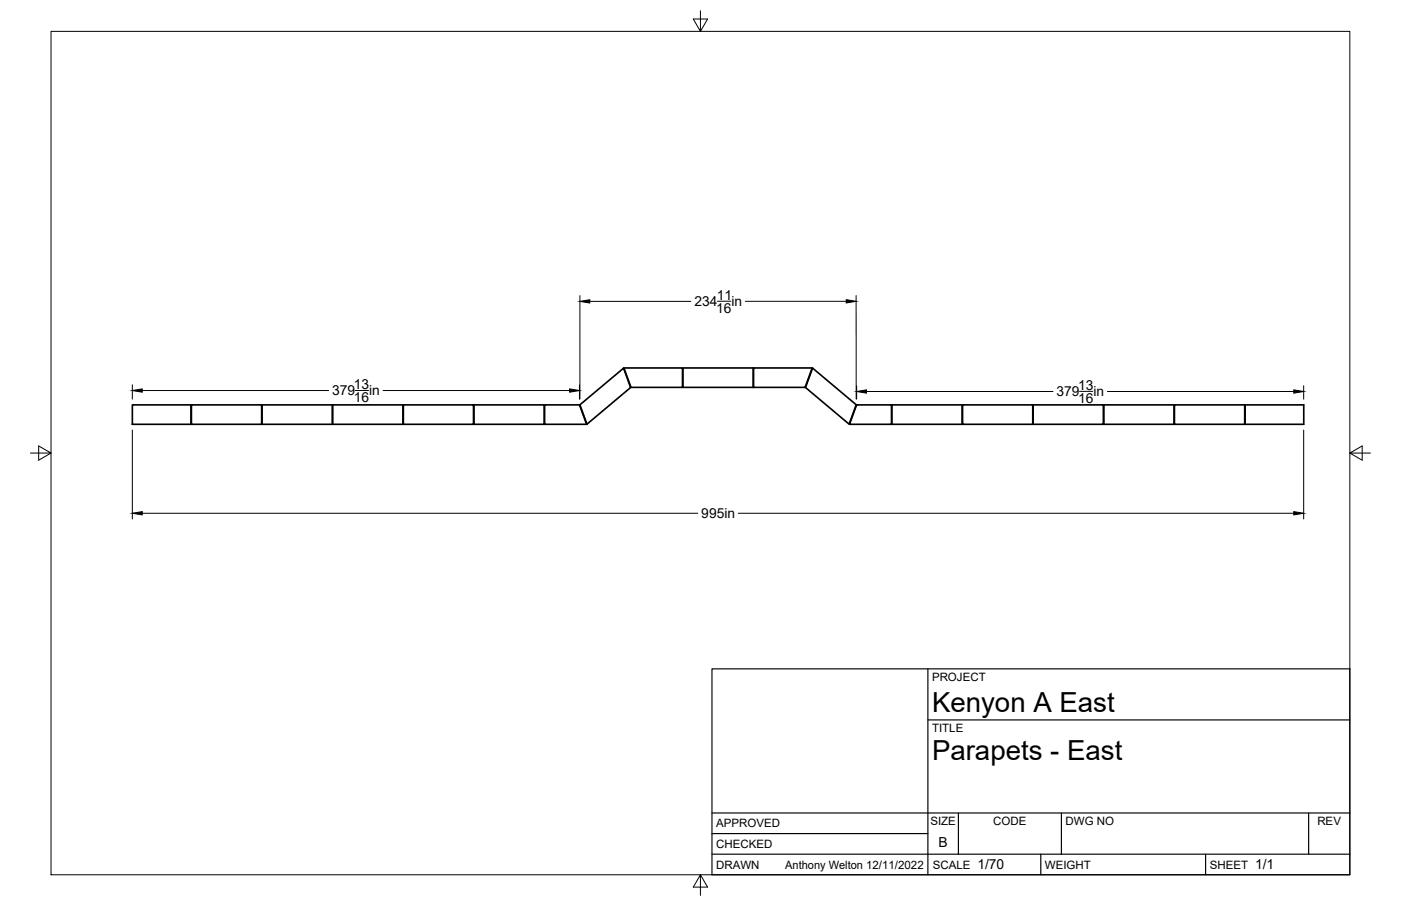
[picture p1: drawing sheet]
<svg xmlns="http://www.w3.org/2000/svg" width="432mm" height="279mm" viewBox="0 0 432 279" stroke-linecap="round" stroke-linejoin="round" font-family="sans-serif">
<!-- layer: Visible -->
<g fill="none" stroke="#000" stroke-width=".51">
<path d="M192.3 113.5h18.1v6h-15.9zM210.5 113.5h21.6v6h-21.6zM232.3 113.5h18l-2.2 6h-15.8zM250.4 113.5l13.5 11.3-2.2 6-13.4-11.3zM40.8 124.9h18.1v6h-18.1zM59 124.9h21.6v6h-21.6zM80.8 124.9h21.6v6h-21.6zM102.6 124.9h21.6v6h-21.6zM124.3 124.9h21.6v6h-21.6zM146.1 124.9h21.6v6h-21.6zM167.9 124.9h10.7l2.2 6h-12.9zM178.7 124.8l13.5-11.3 2.2 6-13.5 11.3z"/>
<path d="M264 124.9h10.8v6h-13zM274.9 124.9h21.6v6h-21.6zM296.7 124.9h21.6v6h-21.6zM318.4 124.9h21.7v6h-21.7zM340.2 124.9h21.6v6h-21.6zM362 124.9h21.6v6h-21.6zM383.8 124.9h18v6h-18z"/>
</g>
<!-- layer: Border -->
<path d="M15.7 9.7h400.3v260.1h-400.3zM215.9 3.3v6.4l-2.2-3.8h4.4l-2.2 3.8M9.4 139.7h6.3l-3.8-2.2v4.4l3.8-2.2M416 139.7l3.8 2.2v-4.4l-3.8 2.2h6.4M215.9 269.8l2.2 3.8h-4.4l2.2-3.8v6.3" fill="none" stroke="#000" stroke-width=".31"/>
<!-- layer: Titleblock -->
<path d="M219.4 206.3h196.6v63.5h-196.6zM286 206.3v63.5M286 222h130M219.4 257.1h66.6M219.4 250.7h196.6M295.4 250.7v12.7M327.1 250.7v12.7M403.3 250.7v12.7M219.4 263.4h196.6M320.8 263.4v6.4M371.6 263.4v6.4" fill="none" stroke="#000" stroke-width=".36"/>
<!-- layer: FD_Dimensions -->
<g fill="none" stroke="#000" stroke-width=".31">
<path d="M178.7 91.2v31.9M181.8 92.9h31.1M221.1 92.9h4.1M229.7 92.9h31.1M263.9 91.1v31.9M40.8 118.7v4.4M178.6 118.7v4.4M264 119v4.1M401.8 119v4.1M40.8 132.6v27.5M43.8 120.4h57.5M109.5 120.4h4.1"/>
<path d="M118.1 120.4h57.5M267.1 120.7h57.4M332.7 120.7h4.1M341.3 120.7h57.5M401.8 132.6v27.5M43.8 158.3h171.3M227.5 158.3h171.3"/>
</g>
<path d="M178.7 92.9l3.1-.5v1.1zM260.8 92.4l3.1 .5-3.1 .5zM40.8 120.4l3-.5v1zM175.6 119.9l3 .5-3 .5zM264 120.7l3.1-.5v1zM398.8 120.2l3 .5-3 .5zM40.8 158.3l3-.5v1zM398.8 157.8l3 .5-3 .5z" fill="#000" stroke="#000" stroke-width=".31"/>
<g font-size="8.5">
<text x="287.3" y="219.5">Kenyon A East</text>
<text x="287.3" y="234.5">Parapets - East</text>
</g>
<g font-size="4.3">
<text x="214" y="94.4">234</text>
<text x="221" y="92.4">11</text>
<text x="225.4" y="94.4">in</text>
<text x="220.7" y="96.5">16</text>
<text x="109.1" y="119.9">13</text>
<text x="102.4" y="121.9">379</text>
<text x="109.1" y="124">16</text>
<text x="113.8" y="121.9">in</text>
<text x="325.6" y="122.2">379</text>
<text x="332.3" y="120.2">13</text>
<text x="332.3" y="124.3">16</text>
<text x="337" y="122.2">in</text>
<text x="216.2" y="159.8">995in</text>
<text x="289.3" y="261.2">B</text>
<text x="301.2" y="268.1">1/70</text>
<text x="386.8" y="268.1">1/1</text>
</g>
<g font-size="3.5">
<text x="287.3" y="210.1">PROJECT</text>
<text x="287.3" y="225.8">TITLE</text>
<text x="220.7" y="255.2">APPROVED</text>
<text x="286.7" y="254.5">SIZE</text>
<text x="306.1" y="254.5">CODE</text>
<text x="328.4" y="254.5">DWG NO</text>
<text x="406" y="254.5">REV</text>
<text x="220.7" y="261.5">CHECKED</text>
<text x="220.7" y="267.9">DRAWN</text>
<text x="242" y="267.9">Anthony Welton 12/11/2022</text>
<text x="287.5" y="267.9">SCALE</text>
<text x="322.1" y="267.9">WEIGHT</text>
<text x="372.9" y="267.9">SHEET</text>
</g>
</svg>
